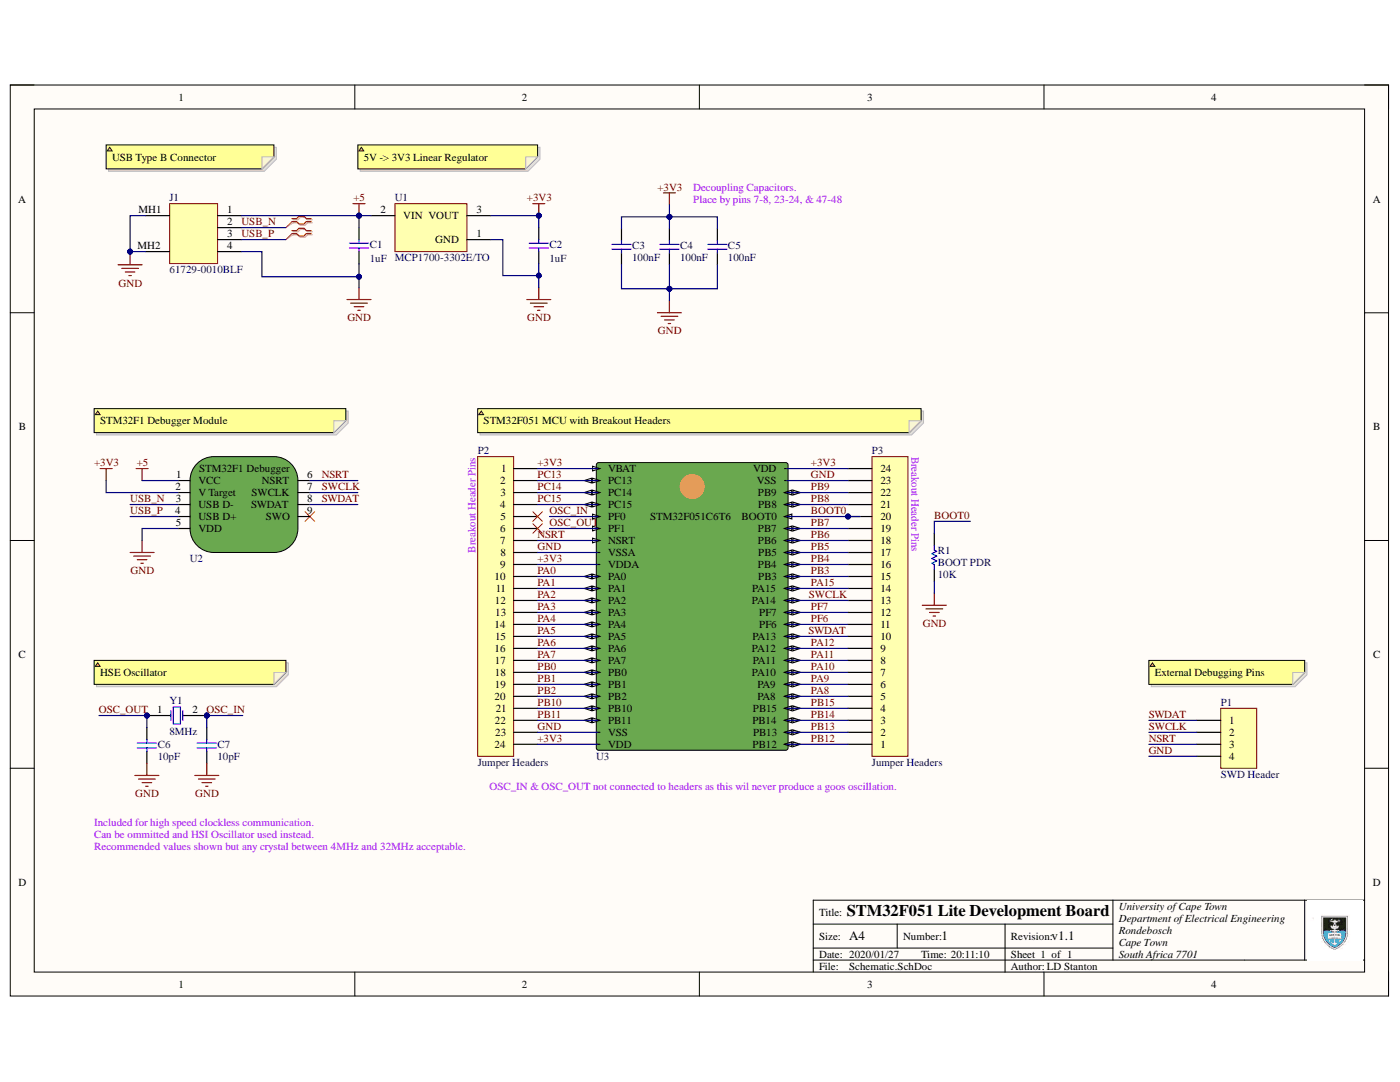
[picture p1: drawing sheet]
# Altium project STM32F051C6 Lite Development Board.PrjPcb
1 sheet, 16 parts. Net scope: global (net labels, ports and power ports of the same name join across sheets).
Board file: STM32F051C6 Lite Development Board.PcbDoc

## Sheet Schematic.SchDoc: STM32F051 Lite Development Board
size A4; Author: LD Stanton; DrawnBy: Lawrence Stanton; Engineer: Lawrence Stanton; Organization: University of Cape Town; Address1: Department of Electrical Engineering; Address2: Rondebosch; Address3: Cape Town; Address4: South Africa 7701; DocumentNumber: 1; Revision: v1.1; SheetNumber: 1; SheetTotal: 1

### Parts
C1  value 1uF  [200mil Capacitor THT]  (hidden comment: Ceramic Capacitor)
C2  value 1uF  [200mil Capacitor THT]  (hidden comment: Ceramic Capacitor)
C3  value 100nF  [100mil Capacitor THT]  (hidden comment: Ceramic Capacitor)
C4  value 100nF  [100mil Capacitor THT]  (hidden comment: Ceramic Capacitor)
C5  value 100nF  [100mil Capacitor THT]  (hidden comment: Ceramic Capacitor)
C6  value 10pF  [100mil Capacitor THT]  (hidden comment: Ceramic Capacitor)
C7  value 10pF  [100mil Capacitor THT]  (hidden comment: Ceramic Capacitor)
J1  61729-0010BLF  [FCI-61729-0010BLF-6_V]
P1  SWD Header  [HDR1X4H]
P2  Jumper Headers  [HDR1X24]
P3  Jumper Headers  [HDR1X24]
R1  BOOT PDR  value 10K  [AXIAL-0.3]
U1  MCP1700-3302E/TO  [TO-92-TO3]
U2  STM32F1 Debugger  [STM Debugger]  (value not drawn)
U3  STM32F051C6T6 Baracuda Breakout  [STM32F051C6T6 Baracuda Breakout]  (value not drawn)
Y1  8MHz  [200mil Flat Quarts Crystal THT]

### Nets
+3V3: C2.1 C3.1 C4.1 C5.1 P2.1 P2.9 P2.24 P3.24 U1.3(VOUT) U2.2(V_Target) U3.1(VBAT) U3.9(VDDA) U3.24(VDD) U3.48(VDD)
+5: C1.1 J1.1 U1.2(VIN) U2.1(VCC)
GND: C1.2 C2.2 C3.2 C4.2 C5.2 C6.2 C7.2 J1.4 J1.MH1 J1.MH2 P1.4 P2.8 P2.23 P3.23 R1.2 U1.1(GND) U2.5(VDD) U3.8(VSSA) U3.23(VSS) U3.47(VSS)
BOOT0: P3.20 R1.1 U3.44(BOOT0)
NSRT: P1.3 P2.7 U2.6(NSRT) U3.7(NSRT)
OSC_IN: C7.1 U3.5(PF0) Y1.2(OSC2)
OSC_OUT: C6.1 U3.6(PF1) Y1.1(OSC1)
PA0: P2.10 U3.10(PA0)
PA1: P2.11 U3.11(PA1)
PA2: P2.12 U3.12(PA2)
PA3: P2.13 U3.13(PA3)
PA4: P2.14 U3.14(PA4)
PA5: P2.15 U3.15(PA5)
PA6: P2.16 U3.16(PA6)
PA7: P2.17 U3.17(PA7)
PA8: P3.5 U3.29(PA8)
PA9: P3.6 U3.30(PA9)
PA10: P3.7 U3.31(PA10)
PA11: P3.8 U3.32(PA11)
PA12: P3.9 U3.33(PA12)
PA15: P3.14 U3.38(PA15)
PB0: P2.18 U3.18(PB0)
PB1: P2.19 U3.19(PB1)
PB2: P2.20 U3.20(PB2)
PB3: P3.15 U3.39(PB3)
PB4: P3.16 U3.40(PB4)
PB5: P3.17 U3.41(PB5)
PB6: P3.18 U3.42(PB6)
PB7: P3.19 U3.43(PB7)
PB8: P3.21 U3.45(PB8)
PB9: P3.22 U3.46(PB9)
PB10: P2.21 U3.21(PB10)
PB11: P2.22 U3.22(PB11)
PB12: P3.1 U3.25(PB12)
PB13: P3.2 U3.26(PB13)
PB14: P3.3 U3.27(PB14)
PB15: P3.4 U3.28(PB15)
PC13: P2.2 U3.2(PC13)
PC14: P2.3 U3.3(PC14)
PC15: P2.4 U3.4(PC15)
PF6: P3.11 U3.35(PF6)
PF7: P3.12 U3.36(PF7)
SWCLK: P1.2 P3.13 U2.7(SWCLK) U3.37(PA14)
SWDAT: P1.1 P3.10 U2.8(SWDAT) U3.34(PA13)
USB_N: J1.2 U2.3(USB_D-)
USB_P: J1.3 U2.4(USB_D+)

Not connected (* = marked no-connect by the designer): P2 5* 6*; U2 9(SWO)*

### Layout directives
differential pair: USB_N, USB_P

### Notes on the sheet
- (near J1) USB Type B Connector
- 5V -> 3V3 Linear Regulator
- Decoupling Capacitors.
- Place by pins 7-8, 23-24, & 47-48
- STM32F1 Debugger Module
- STM32F051 MCU with Breakout Headers
- (near R1) Breakout Header Pins
- (near P2) Breakout Header Pins
- (near Y1) HSE Oscillator
- (near P1) External Debugging Pins
- Included for high speed clockless communication.
- Can be ommitted and HSI Oscillator used instead.
- OSC_IN & OSC_OUT not connected to headers as this wil never produce a goos oscillation.
- Recommended values shown but any crystal between 4MHz and 32MHz acceptable.
